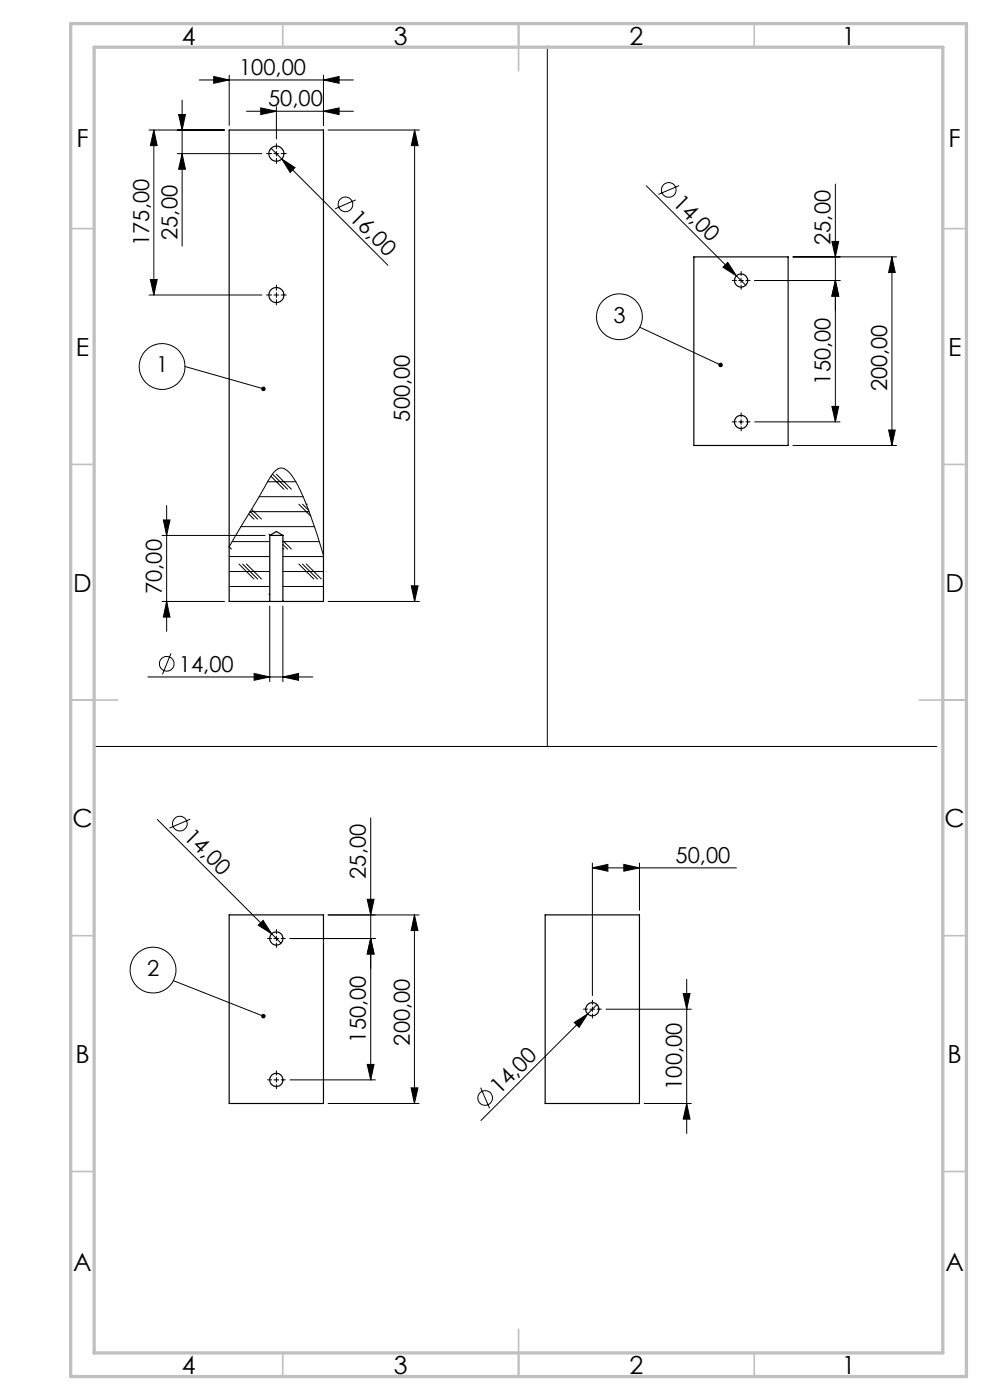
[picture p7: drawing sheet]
<svg xmlns="http://www.w3.org/2000/svg" width="210mm" height="297mm" viewBox="0 0 210 297" stroke-linecap="round" stroke-linejoin="round" font-family="sans-serif">
<g fill="none" stroke="#000" stroke-width=".21">
<path d="M42.3 17h32.7M45.3 16.2l3.3 .8-3.3 .7zM48.6 15.9v10.7M68.6 17l3.3-.8v1.5zM68.6 15.9v10.7M116.1 9.7v148.7M31.6 27.6h16M32.6 27.6v35M32.6 27.6l.7 3.3h-1.4zM37.6 32.6h17.9M37.9 24.3h1.4l-.7 3.3zM38.6 21.2v31"/>
<path d="M38.6 32.6l.7 3.3h-1.4zM52.3 23.6h22.7M55.3 22.9l3.3 .7-3.3 .7zM57.5 31.5l2.3 2.2M58.1 32.6h1M58.6 32.1v1M58.6 22.6v6.9M59.8 33.7l2.8 1.9-1 1zM59.8 33.7l22.5 22.6M68.6 23.6l3.3-.7v1.4zM69.6 27.6h19.4M87.9 27.6v100"/>
<path d="M87.9 27.6l.8 3.3h-1.5zM137.1 39.4l21.1 21.1M144.1 39.4l-4.4 1.8M177.2 39v50.5M31.9 59.3h1.4l-.7 3.3zM75.5 42.4l-4.4 1.9M153.4 56.7l1-1 1.8 2.8zM156.7 59.5h1M157.2 59v1M160.1 59.5h18.1M168.2 54.5h22M176.5 51.2h1.4l-.7 3.3z"/>
<path d="M177.2 59.5l.7 3.3h-1.4zM189.2 54.5l.7 3.3h-1.4zM189.2 54.5v40M31.6 62.6h23.9M39.2 77.7l16.7 4.8M58.1 62.6h1M58.6 62.1v1M135.7 69.4l17.2 8M156.7 89.5h1M157.2 89v1M160.1 89.5h18.1M168.2 94.5h22"/>
<path d="M176.5 86.2h1.4l-.7 3.3zM188.5 91.2h1.4l-.7 3.3zM34.4 113.6h21.8M34.6 110.3h1.5l-.8 3.3zM35.3 107.2v26.7M48.6 118.1h8.6M48.6 116l.5 .5M48.6 116l7.6-12.8a10 10 0 0 1 2.9-3.8 2.95 2.95 0 0 1 3 1.8l.7 1a81.4 81.4 0 0 1 5.8 15.6M49.2 114.9h8M50.7 119.7l3.2 3.1M51.1 111.7h15.6M51.5 119.7l3.1 3.1"/>
<path d="M52.3 119.7l3.2 3.1M52.8 109l1.1 1.1M53.4 108.1l2.1 2M55 105.4h9.3M56.8 102.2h6M57 113.3l.3 .3M57.5 101l2.7 2.8M57.8 100.6l3.2 3.2M58.6 100.6l3.2 3.2M60 114.9h7.7M60 118.1h8.6M60 116.3l.2 .2"/>
<path d="M60 115.5l1 1M60 114.7l1.8 1.8M63.4 119.7l3.2 3.1M63.4 107l2.5 2.5M64.2 119.7l3.1 3.1M64.2 107l1.3 1.3M65 107h.1M65 119.7l3.2 3.1M65.6 108.5h-12.5l1.5 1.6M34.4 127.6h13.2M35.3 127.6l.8 3.3h-1.5zM36.3 138.6l-1.8 4.4"/>
<path d="M48.6 121.2h8.6M48.6 124.4h8.6M57 126l.2 .2M57.2 128.6v16M60 121.2h8.6M60 124.4h8.6M60 127.4l.2 .2M60 128.6v16M69.6 127.6h19.4M87.2 124.3h1.5l-.8 3.3zM20.2 158.4h178.5M31.4 143.6h35"/>
<path d="M53.9 142.9l3.3 .7-3.3 .7zM60 143.6l3.3-.7v1.4zM33.4 173.8l24.2 24.3M40.4 173.8l-4.5 1.9M78.6 173.5v55.6M55.8 195.3l1.8 2.8-2.8-1.8zM57.6 198.1l2 2M58.1 199.1h1M58.6 198.6v1M61.5 199.1h18.1M69.6 194.1h19.3M77.9 190.8h1.4l-.7 3.3z"/>
<path d="M78.6 199.1l.7 3.3h-1.4zM87.9 194.1l.8 3.3h-1.5zM87.9 194.1v40M125.7 184.1l3.2-.7v1.4zM125.7 183.1v28.1M125.7 184.1h30.5M132.3 183.4l3.3 .7-3.3 .7zM135.6 183.1v10M36.8 208l19.1 7.6M121.8 216.9l2.9-1.8-1.9 2.8zM125.1 214.1h1.1M125.7 213.6v1"/>
<path d="M126.6 213.1l-24.6 24.6M128.6 214.1h18M144.9 210.8h1.5l-.7 3.3zM145.7 207.7v32.7M58.1 229.1h1M58.6 228.6v1M61.5 229.1h18.1M69.6 234.1h19.3M77.9 225.8h1.4l-.7 3.3zM87.2 230.8h1.5l-.8 3.3zM102 230.7l1.9 4.4M136.6 234.1h10"/>
<path d="M145.7 234.1l.7 3.3h-1.5z"/>
<circle cx="73.3" cy="43.3" r="1.55"/>
<circle cx="141.9" cy="40.3" r="1.55"/>
<circle cx="34.4" cy="77.8" r="4.9"/>
<circle cx="131.4" cy="67.2" r="4.9"/>
<circle cx="35.4" cy="140.8" r="1.55"/>
<circle cx="38.1" cy="174.7" r="1.56"/>
<circle cx="32.5" cy="205.8" r="4.9"/>
<circle cx="102.9" cy="232.9" r="1.55"/>
</g>
<g fill="none" stroke="#000" stroke-width=".21" stroke-dasharray="15.2 1.3 1.3 1.3">
<path d="M57.6 32.6h-1.1M58.6 31.6v-1.1M58.6 33.6v1.1M59.6 32.6h1.1M156.2 59.5h-.9M157.2 58.5v-.9M158.2 59.5h.9M57.6 62.6h-1.1M58.6 61.6v-1.1M58.6 63.6v1.1M59.6 62.6h1.1M157.2 60.5v.9"/>
<path d="M156.2 89.5h-.9M157.2 88.5v-.9M157.2 90.5v.9M158.2 89.5h.9M57.6 199.1h-.9M58.6 198.1v-.9M59.6 199.1h.9M58.6 200.1v.9M124.7 214.1h-.9M125.7 213.1v-.9M125.7 215.1v.9M126.7 214.1h.9"/>
<path d="M57.6 229.1h-.9M58.6 228.1v-.9M58.6 230.1v.9M59.6 229.1h.9"/>
</g>
<g fill="none" stroke="#c0c0c0" stroke-width=".35">
<path d="M60 5v5M110 5v10M160 5v5M15 48.5h5M200 48.5h5M15 98.5h5M200 98.5h5M15 148.5h10M195 148.5h10M15 198.5h5M200 198.5h5M15 248.5h5"/>
<path d="M200 248.5h5M60 287v5M110 282v10M160 287v5"/>
</g>
<path d="M15 5h190v287h-190zM20 10h180v277h-180z" fill="none" stroke="#c0c0c0" stroke-width=".7"/>
<g fill="#000">
<path d="M59.8 33.7l2.8 1.9-1 1zM153.4 56.7l1-1 1.8 2.8zM55.8 195.3l1.8 2.8-2.8-1.8zM121.8 216.9l2.9-1.8-1.9 2.8z"/>
<path d="M45.3 16.2l3.3 .8-3.3 .7zM68.6 17l3.3-.8v1.5zM55.3 22.9l3.3 .7-3.3 .7zM68.6 23.6l3.3-.7v1.4zM125.7 184.1l3.2-.7v1.4zM132.3 183.4l3.3 .7-3.3 .7z"/>
<path d="M87.9 27.6l.8 3.3h-1.5zM87.2 124.3h1.5l-.8 3.3zM37.9 24.3h1.4l-.7 3.3zM38.6 32.6l.7 3.3h-1.4zM32.6 27.6l.7 3.3h-1.4zM31.9 59.3h1.4l-.7 3.3zM87.9 194.1l.8 3.3h-1.5zM87.2 230.8h1.5l-.8 3.3zM78.6 199.1l.7 3.3h-1.4zM77.9 225.8h1.4l-.7 3.3zM144.9 210.8h1.5l-.7 3.3zM145.7 234.1l.7 3.3h-1.5zM189.2 54.5l.7 3.3h-1.4zM188.5 91.2h1.4l-.7 3.3zM176.5 51.2h1.4l-.7 3.3zM177.2 59.5l.7 3.3h-1.4z"/>
<path d="M55.5 82.2a.48 .48 0 0 0 .2 .7 .48 .48 0 0 0 .6-.3l-.4-.1h.4a.47 .47 0 0 0-.3-.5 .47 .47 0 0 0-.5 .2zM55.5 215.2a.48 .48 0 0 0 .1 .8 .48 .48 0 0 0 .7-.2l-.4-.2 .4 .2a.48 .48 0 0 0-.2-.6 .48 .48 0 0 0-.6 0zM152.6 77a.48 .48 0 0 0-.1 .8 .48 .48 0 0 0 .8-.2l-.4-.2 .4 .2v-.3a.46 .46 0 0 0-.7-.3z"/>
<path d="M35.3 127.6l.8 3.3h-1.5zM34.6 110.3h1.5l-.8 3.3zM78.6 199.1l.7 3.3h-1.4zM77.9 190.8h1.4l-.7 3.3zM176.5 86.2h1.4l-.7 3.3zM177.2 59.5l.7 3.3h-1.4z"/>
<path d="M53.9 142.9l3.3 .7-3.3 .7zM60 143.6l3.3-.7v1.4z"/>
</g>
<g fill="none" stroke="#000" stroke-width=".25">
<path d="M147.2 54.5h20v40h-20zM57.2 113.6h2.8M57.2 113.6l1.4-.9 1.4 .9M57.2 113.6v14M60 113.6v14M57.2 127.6h2.8M57.2 127.6h-8.6v-100h20v100h-8.6M48.6 194.1h20v40h-20zM115.6 194.1h20v40h-20z"/>
<circle cx="58.6" cy="32.6" r="1.6"/>
<circle cx="157.2" cy="59.5" r="1.4"/>
<circle cx="58.6" cy="62.6" r="1.6"/>
<circle cx="157.2" cy="89.5" r="1.41"/>
<circle cx="58.6" cy="199.1" r="1.4"/>
<circle cx="125.6" cy="214.1" r="1.39"/>
<circle cx="58.6" cy="229.1" r="1.39"/>
</g>
<g font-size="5.3">
<text x="38.5" y="9.5">4</text>
<text x="83.5" y="9.5">3</text>
<text x="133.6" y="9.5">2</text>
<text x="178.6" y="9.5">1</text>
<text x="16.2" y="31.2">F</text>
<text x="201.2" y="31.2">F</text>
<text x="16.1" y="75.5">E</text>
<text x="201.1" y="75.5">E</text>
<text x="15.5" y="125.5">D</text>
<text x="200.5" y="125.5">D</text>
<text x="15.4" y="175.5">C</text>
<text x="200.4" y="175.5">C</text>
<text x="16" y="225.5">B</text>
<text x="201" y="225.5">B</text>
<text x="15.5" y="269.7">A</text>
<text x="200.5" y="269.7">A</text>
<text x="38.5" y="291.5">4</text>
<text x="83.5" y="291.5">3</text>
<text x="133.6" y="291.5">2</text>
<text x="178.6" y="291.5">1</text>
</g>
<g font-size="4.7">
<text x="50.7" y="15.9">100,00</text>
<text x="56.9" y="22.6">50,00</text>
<text x="73.9" y="46.4" transform="rotate(45 73.9 46.4)">16,00</text>
<text x="142.5" y="43.3" transform="rotate(45 142.5 43.3)">14,00</text>
<text x="31.6" y="52.2" transform="rotate(-90 31.6 52.2)">175,00</text>
<text x="37.6" y="50.9" transform="rotate(-90 37.6 50.9)">25,00</text>
<text x="176.2" y="52" transform="rotate(-90 176.2 52)">25,00</text>
<text x="130.1" y="68.5">3</text>
<text x="33.1" y="79">1</text>
<text x="176.2" y="81.6" transform="rotate(-90 176.2 81.6)">150,00</text>
<text x="188.2" y="83" transform="rotate(-90 188.2 83)">200,00</text>
<text x="87" y="89.4" transform="rotate(-90 87 89.4)">500,00</text>
<text x="34.4" y="126" transform="rotate(-90 34.4 126)">70,00</text>
<text x="38" y="142.5">14,00</text>
<text x="38.8" y="177.7" transform="rotate(45 38.8 177.7)">14,00</text>
<text x="143.3" y="183.1">50,00</text>
<text x="77.6" y="186.4" transform="rotate(-90 77.6 186.4)">25,00</text>
<text x="31.2" y="207.1">2</text>
<text x="77.6" y="221.2" transform="rotate(-90 77.6 221.2)">150,00</text>
<text x="86.9" y="221.8" transform="rotate(-90 86.9 221.8)">200,00</text>
<text x="106" y="232.3" transform="rotate(-45 106 232.3)">14,00</text>
<text x="144.7" y="231.2" transform="rotate(-90 144.7 231.2)">100,00</text>
</g>
</svg>
